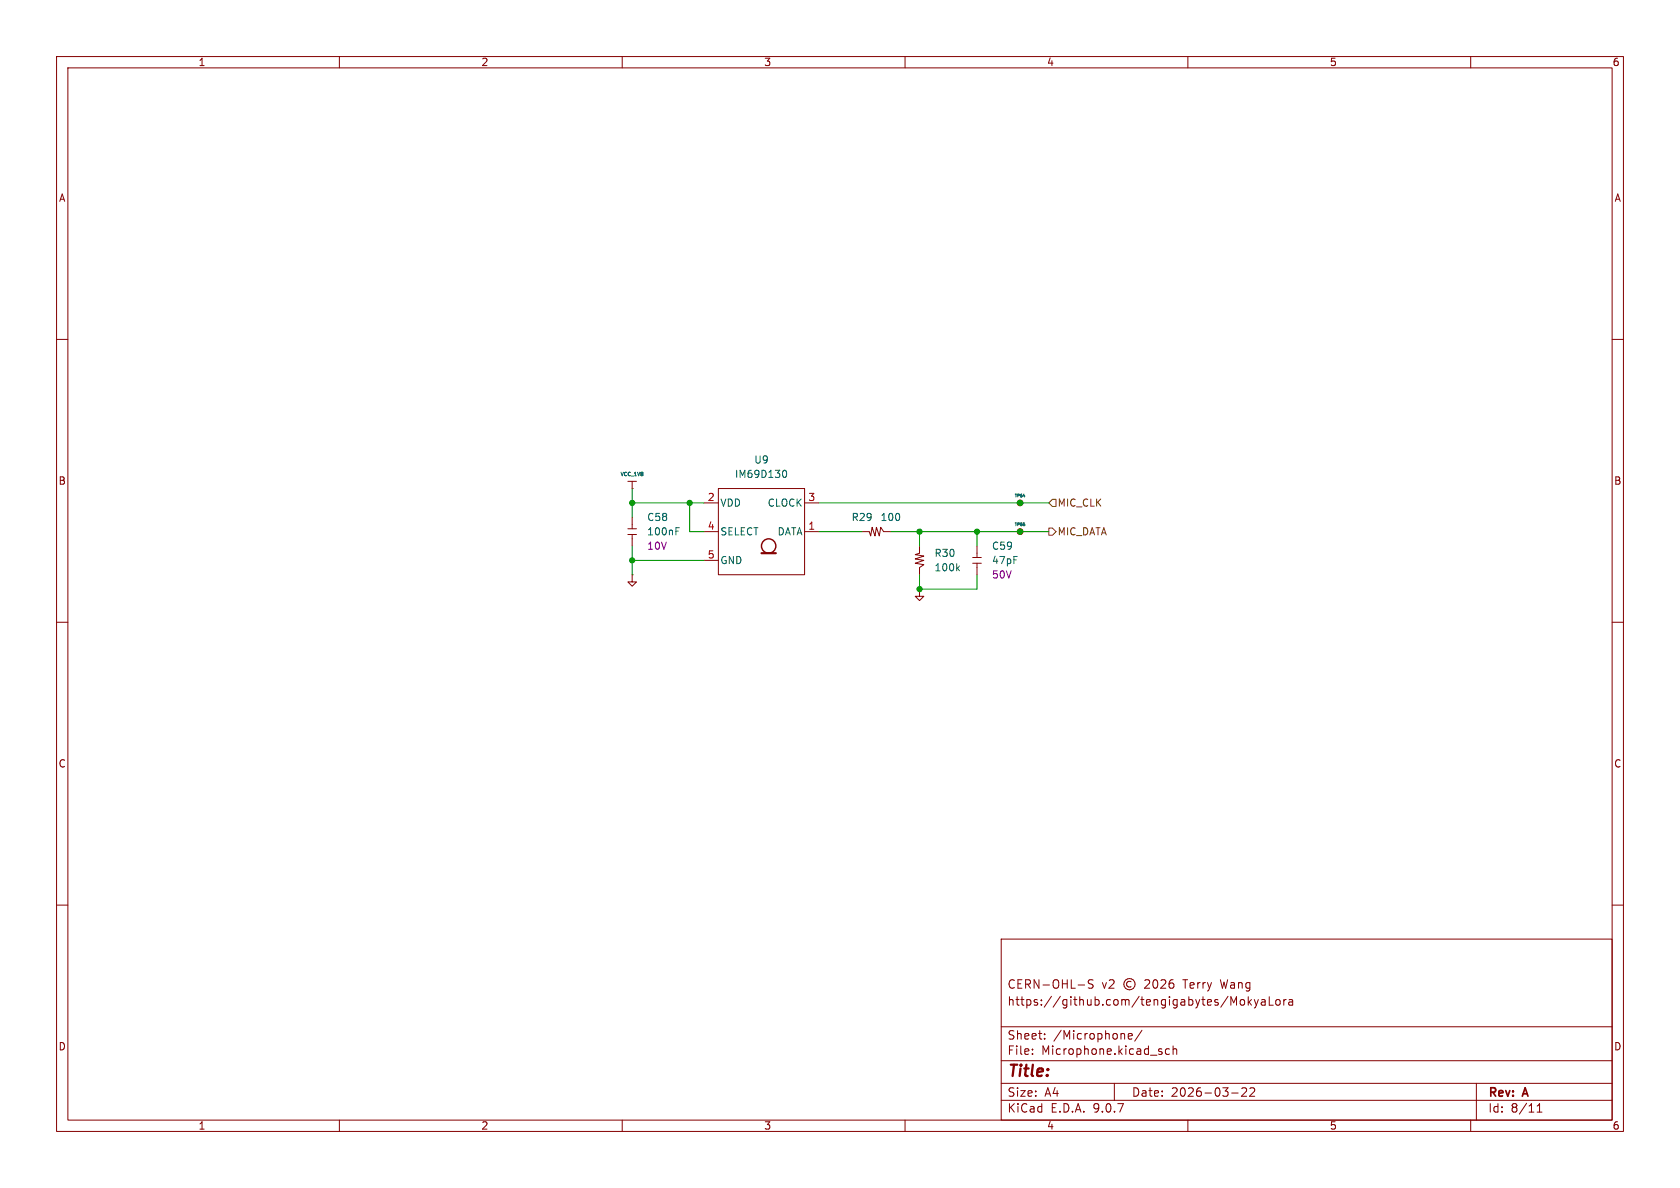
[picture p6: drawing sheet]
<svg xmlns="http://www.w3.org/2000/svg" width="297mm" height="210mm" viewBox="0 0 297 210" stroke-linecap="round" stroke-linejoin="round" font-family="sans-serif">
<g fill="none" stroke="#840000" stroke-width=".18">
<path d="M10 10h277v190h-277zM12 12h273v186h-273zM60 10v2M110 10v2M160 10v2M210 10v2M260 10v2M10 60h2M285 60h2M111 93.5h1.5M111 94.5h1.5M111 85.1h1.5"/>
<path d="M111.8 86.4h.1M111.8 85.1v1.3M111.8 91.4v2.1M111.8 94.5v2M124.5 88.9h2.5M124.5 94h2.5M124.5 99.1h2.5M127 86.4h15.2v15.2h-15.2zM142.2 88.9h2.6M142.2 94h2.6M152.4 94h1.3l.2 .7 .3-1.5 .5 1.5 .2-1.5 .5 1.5 .3-1.5 .5 .8h1.3M162.6 96.5v1.3l-.8 .2 1.5 .3-1.5 .5 1.5 .3-1.5 .5 1.5 .2-.7 .5v1.3"/>
<path d="M172 98.6h1.5M172 99.6h1.5M172.7 96.5v2.1M172.7 99.6v2M180.3 94h.1M180.3 88.9h.1M10 110h2M111.8 101.6v1.3h.7l-.7 .7-.8-.7h.8M111.8 101.6h.1M162.6 104.1v1.3h.7l-.7 .8-.8-.8h.8M162.6 104.1h.1M285 110h2"/>
<path d="M10 160h2M177 166h108v32h-108zM190.6 174.1h1.1M193.2 173.3l-.5-.1-.2 .1v.5l.6 .3 .1 .3-.2 .3-.6-.1M200 173.6a.52 .52 0 0 0-.8 .4 .52 .52 0 0 0 .8 .4M202.4 173.3l.6-.1 .2 .1v.3l-.9 1.1h.9M204 173.3l.2-.1a.81 .81 0 0 1 .6 .6 .81 .81 0 0 1-.3 .8l-.2 .1a.81 .81 0 0 1-.3-1.4zM205.2 173.3l.6-.1 .2 .1 .1 .3-.9 1.1h.9M207.4 173.2a.59 .59 0 0 0-.7 .6v.6l.1 .2 .4 .1 .3-.1v-.5l-.1-.3h-.4l-.3 .3M218.1 177.3l.5-1.1v1.5M219.3 176.8l.2-.1 .5 .1v.6l-.1 .2-.4 .1-.2-.1zM220.7 176.2v1.5"/>
<path d="M220.8 177.1l.4 .6M221.2 176.7l-.5 .6M221.7 176.7l.4 1M222.1 177.7l-.1 .4-.3 .1M222.5 176.7l-.4 1M223 176.8h.6l.1 .9M223.7 177.1h-.5a.29 .29 0 0 0-.3 .3 .29 .29 0 0 0 .3 .3l.5-.1M224.4 176.2v1.5h.7M225.6 176.8l.2-.1 .4 .1 .1 .6-.1 .2-.4 .1-.2-.1zM227 176.7v1M227.4 176.7l-.3 .1-.1 .2M227.9 176.8h.6v.9"/>
<path d="M228.5 177.1h-.5a.29 .29 0 0 0-.2 .3 .29 .29 0 0 0 .2 .3l.5-.1M285 160h2M60 198v2M110 198v2M160 198v2M177 194.5h108M177 191.5h108M177 187.5h108M177 181.5h108M182.5 186.3v.1M182.5 185.5v.1M184.7 183.6v.1"/>
<path d="M184.7 182.8v.1M197 191.5v3M199.5 183.2l.7-.1-.1-.3-.4-.1-.2 .2v.7h.6M201.9 182.1l-1.3 2M206.7 185.5l-.4-.1-.3 .3v.4l.2 .2h.5M207.4 185.5l.2-.1 .4 .1v.9M207.4 184.9v1.5M210 198v2M217.7 193.2h1.2M219.5 192.4l.6-.1 .2 .1 .1 .3-.9 1.1h.9M221 192.4l.5-.1 .2 .1 .1 .3-.9 1.1h.9M260 198v2"/>
<path d="M261 191.5v6.5M271.7 196.6h.9M271.7 195.5l.5-.4v1.5"/>
<circle cx="180.3" cy="88.9" r=".51"/>
<circle cx="180.3" cy="94" r=".51"/>
<circle cx="199.7" cy="174" r="1"/>
</g>
<path d="M119.5 93.9h.4M119.5 93.3h.6M138.5 83.2l.1-.1a.68 .68 0 0 1 .5 .7 .68 .68 0 0 1-.5 .6l-.1-.1M180.9 87.7h.3M169.3 100.4l.3 .5M169.6 100.1l-.5 .4" fill="none" stroke="#006464" stroke-width=".18"/>
<path d="M134.6 97.8h2.6" fill="none" stroke="#840000" stroke-width=".38"/>
<circle cx="135.9" cy="96.5" r="1.27" fill="none" stroke="#840000" stroke-width=".25"/>
<path d="M185.4 93.3h.7l.6 .7-.6 .6h-.7zM186.1 88.3h.6v1.2h-.6l-.7-.6z" fill="none" stroke="#725600" stroke-width=".18"/>
<path d="M111.8 86.4v5M111.8 96.5v5.1M111.8 99.1h12.7M111.8 88.9h12.7M121.9 88.9v5.1h2.6M144.8 94h7.6M144.8 88.9h40.6M157.5 94h27.9M162.6 94v2.5M172.7 94v2.5M162.6 101.6v2.5h10.1v-2.5" fill="none" stroke="#009600" stroke-width=".18"/>
<g fill="#009600" stroke="#009600" stroke-width=".18">
<circle cx="162.6" cy="104.1" r=".46"/>
<circle cx="162.6" cy="94" r=".46"/>
<circle cx="172.7" cy="94" r=".46"/>
<circle cx="180.3" cy="94" r=".46"/>
<circle cx="180.3" cy="88.9" r=".46"/>
<circle cx="111.8" cy="99.1" r=".46"/>
<circle cx="111.8" cy="88.9" r=".46"/>
<circle cx="121.9" cy="88.9" r=".46"/>
</g>
<text font-size="2.8" fill="#840000" x="178" y="190.9">Title:</text>
<g font-size="2.1" fill="#840000">
<text x="178" y="178">https://github.com/tengigabytes/MokyaLora</text>
<text x="178" y="175">CERN-OHL-S</text>
<text x="194.7" y="175">v2</text>
<text x="209.5" y="175">Terry</text>
<text x="216.2" y="175">Wang</text>
<text x="178" y="184">Sheet:</text>
<text x="186.2" y="184">/Microphone/</text>
<text x="178" y="186.7">File:</text>
<text x="184.1" y="186.7">Microphone.kicad_sch</text>
<text x="178" y="196.9">KiCad</text>
<text x="178" y="194.1">Size:</text>
<text x="184.7" y="194.1">A4</text>
<text x="185.7" y="196.9">E.D.A.</text>
<text x="193.3" y="196.9">9.0.7</text>
<text x="200" y="194.1">Date:</text>
<text x="207" y="194.1">2026-03-22</text>
<text x="263" y="194.3">Rev:</text>
<text x="263" y="196.9">Id:</text>
<text x="267.1" y="196.9">8/11</text>
<text x="269.4" y="194.3">A</text>
</g>
<g font-size="1.8" fill="#840000">
<text x="35" y="11.9">1</text>
<text x="85" y="11.9">2</text>
<text x="135" y="11.9">3</text>
<text x="185" y="11.9">4</text>
<text x="235" y="11.9">5</text>
<text x="285" y="11.9">6</text>
<text x="10.3" y="35.9">A</text>
<text x="285.3" y="35.9">A</text>
<text x="10.3" y="85.9">B</text>
<text x="285.3" y="85.9">B</text>
<text x="10.3" y="135.9">C</text>
<text x="285.3" y="135.9">C</text>
<text x="10.3" y="185.9">D</text>
<text x="285.3" y="185.9">D</text>
<text x="35" y="199.9">1</text>
<text x="85" y="199.9">2</text>
<text x="135" y="199.9">3</text>
<text x="185" y="199.9">4</text>
<text x="235" y="199.9">5</text>
<text x="285" y="199.9">6</text>
</g>
<g font-size="1.8" fill="#006464">
<text x="133.2" y="82.1">U9</text>
<text x="127.3" y="89.8">VDD</text>
<text x="129.8" y="84.7">IM69D130</text>
<text x="135.6" y="89.8">CLOCK</text>
<text x="114.3" y="94.8">100nF</text>
<text x="114.3" y="92.3">C58</text>
<text x="127.3" y="94.8">SELECT</text>
<text x="137.4" y="94.8">DATA</text>
<text x="150.5" y="92.3">R29</text>
<text x="155.6" y="92.3">100</text>
<text x="127.3" y="99.9">GND</text>
<text x="165.1" y="98.7">R30</text>
<text x="165.1" y="101.2">100k</text>
<text x="175.3" y="97.4">C59</text>
<text x="175.3" y="99.9">47pF</text>
</g>
<g font-size="1.8" fill="#a90000">
<text x="125" y="88.6">2</text>
<text x="142.8" y="88.6">3</text>
<text x="125" y="93.7">4</text>
<text x="142.8" y="93.7">1</text>
<text x="125" y="98.8">5</text>
</g>
<g font-size="1.8" fill="#725600">
<text x="186.9" y="89.8">MIC_CLK</text>
<text x="186.9" y="94.8">MIC_DATA</text>
</g>
<g font-size="1.8" fill="#840084">
<text x="114.3" y="97.4">10V</text>
<text x="175.3" y="102.5">50V</text>
</g>
<text font-size=".9" fill="#006464" x="109.6" y="84.4">VCC_1V8</text>
<g font-size=".7" fill="#006464">
<text x="179.3" y="88.1">TP64</text>
<text x="179.3" y="93.2">TP65</text>
</g>
</svg>
